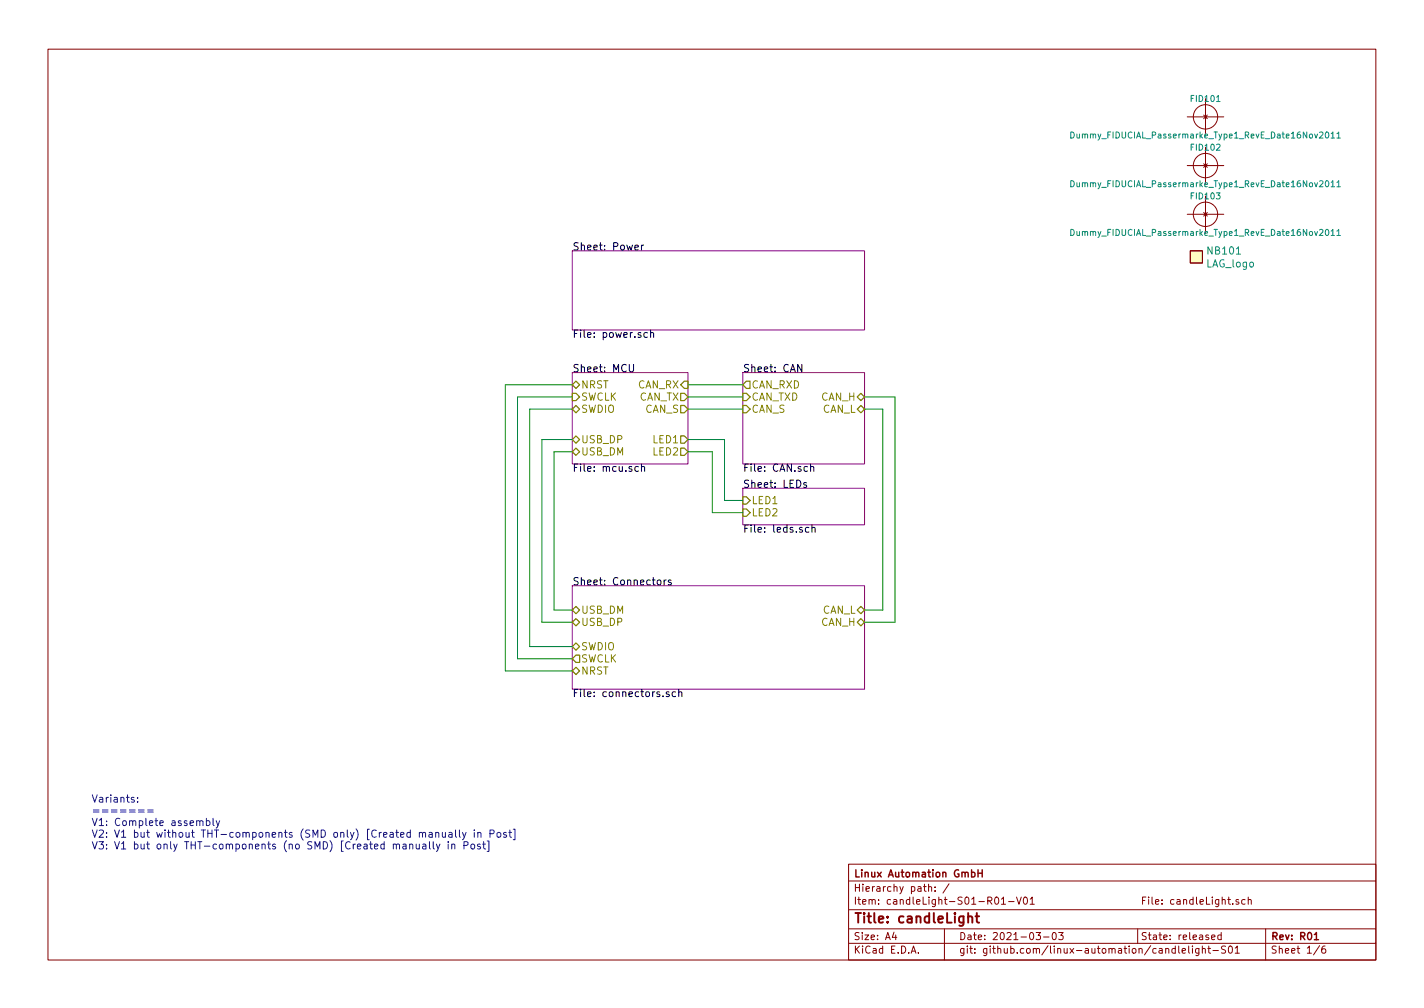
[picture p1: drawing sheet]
<svg xmlns="http://www.w3.org/2000/svg" width="297mm" height="210mm" viewBox="0 0 297 210" stroke-linecap="round" stroke-linejoin="round" font-family="sans-serif">
<g fill="none" stroke="#840000" stroke-width=".21">
<path d="M10 10.3h277v189.9h-277zM247.6 34.5h7.7M247.6 24.4h7.7M251.1 34.2l.7 .7M251.1 24l.7 .8M251.5 34.5h.1M251.5 24.4h.1M251.5 20.6v7.6M251.5 30.7v7.6M251.8 34.2l-.7 .7M251.8 24l-.7 .8M247.6 44.7h7.7"/>
<path d="M248.3 52.3h2.5v2.6h-2.5zM251.1 44.3l.7 .8M251.5 44.7h.1M251.5 40.9v7.6M251.8 44.3l-.7 .8M177 180.3h110v19.9h-110zM177 196.8h110M177 193.7h110M177 189.8h110M177 183.8h110M186.5 194.4l-.4 1.1h1M186.8 195v1"/>
<path d="M190.1 198.8l.5-1.5 .5 1.5M190.2 198.4h.7M191.6 198.7v.1M193.7 185.1l.2-.2 .4 .1v.9M195 185.8v.1M195 185v.1M197 193.7v6.5M198 184.3l-1.3 2M207.7 187.2l.1-.1a.8 .8 0 0 1 .5 .8 .8 .8 0 0 1-.5 .7 1 1 0 0 1-.1-1.4zM208.9 187.5l.4-.4v1.5M208.9 188.6h.9M210.4 188.1h1.1"/>
<path d="M212 187.1l.5 1.5 .5-1.5M213.7 187.2l.1-.1a.8 .8 0 0 1 .5 .8 .8 .8 0 0 1-.5 .7 1 1 0 0 1-.1-1.4zM214.9 187.5l.4-.4v1.5M214.9 188.6h.8M216.1 194.5h.9l-.4 .6 .4 .1v.7l-.2 .1-.7-.1M217.7 195.4h1.1M219.6 194.7l.4-.2a.86 .86 0 0 1-.2 1.5l-.2-.1-.1-.5zM220.8 194.5h1l-.5 .6 .4 .1v.7l-.2 .1-.7-.1M237.3 193.7v3M245.2 197.9l-.5-.1-.3 .3 .1 .6 .2 .1 .5-.1M245.2 197.3v1.5M245.9 197.3v1.3l.2 .2"/>
<path d="M246.6 198.3l.7-.1-.1-.3-.4-.1-.2 .2 .1 .7h.5M248 197.3v1.3l.2 .2M248.7 197.3v.2M248.7 197.8v1M250.1 197.8v1.3l-.3 .2h-.3M250.1 197.9l-.4-.1-.3 .3 .1 .6 .2 .1 .4-.1M250.8 198l.2-.2 .4 .1v.9M250.8 197.3v1.5M251.9 197.8h.6M252.1 197.3v1.3l.4 .2M252.7 195.5l.7-.1v-.3l-.4-.1-.3 .2 .1 .7h.6M253 198.3h1.2"/>
<path d="M254.7 195.1l-.4-.1-.3 .3 .1 .6 .2 .1 .4-.1M254.7 194.5v1.5M255.7 197.4l-.6-.1-.3 .3 .1 .3 .6 .3 .2 .2-.1 .3-.2 .1-.6-.1M256.4 197.5l.3-.2a.86 .86 0 0 1-.1 1.5l-.2-.1-.2-.4zM257.7 197.8l.4-.5v1.5M257.7 198.8h.8M258.4 187.7l-.4-.1-.2 .2 .1 .3 .5 .1v.3h-.6M259.7 187.7l-.4-.1-.3 .3 .1 .6 .2 .1 .4-.1M260.4 187.8l.2-.2 .3 .1 .1 .9M260.4 187.1v1.5M264 193.7v6.5M275.3 197.3l-1.3 1.9"/>
<path d="M276.4 197.3l-.4 .1a1.11 1.11 0 0 0-.2 1.3l.5 .1 .2-.1 .1-.5-.3-.3-.5 .1-.1 .2"/>
<circle cx="251.5" cy="24.4" r="2.54"/>
<circle cx="251.5" cy="34.5" r="2.54"/>
<circle cx="251.5" cy="44.7" r="2.54"/>
</g>
<path d="M202.7 182l.4-.1 .3 .3-.1 .6-.2 .1-.4-.1M204 181.4v1.5M204 182.1h.9M204.9 181.4v1.5M274.2 194.9l.4-.4v1.5M274.2 196h.8" fill="none" stroke="#840000" stroke-width=".3"/>
<path d="M202 191.3l.1-.1a.5 .5 0 0 1 .7 .2v1.1M203.5 191.1h.7M203.8 190.4v1.8l.4 .3" fill="none" stroke="#840000" stroke-width=".41"/>
<path d="M119.4 52.3h60.9v16.5h-60.9zM119.4 77.7h24.1v19.1h-24.1zM154.9 77.7h25.4v19.1h-25.4zM154.9 101.8h25.4v7.7h-25.4zM119.4 122.2h60.9v21.6h-60.9z" fill="none" stroke="#840084" stroke-width=".21"/>
<g fill="none" stroke="#000" stroke-width=".21">
<path d="M132.4 51.6l.8-.1-.1-.3-.4-.1-.3 .2 .1 .8h.6M133.8 51.1v1M134.2 51.1l-.4 .3M131.3 76v1.2l.3 .3h.4l.2-.3v-1.2M135.1 69.4h-.5l-.3 .2 .2 .7h.6M135.7 69.5l.2-.1h.4v1M135.7 68.9v1.5M167.3 76v1.5l-.9-1.5v1.5M133.2 97.4l-.5-.1-.3 .3 .2 .6h.6M133.8 97.4l.2-.1 .4 .1 .1 .9M133.8 96.8v1.5M169.1 97.4l.2-.1 .4 .1v.9"/>
<path d="M169.1 96.8v1.5M168.2 100.7h-.4l-.2 .2 .1 .2 .5 .1v.4h-.6M168.7 110.1l-.4-.1-.3 .3 .1 .6h.6M169.4 110.1l.2-.1 .4 .1v.9M169.4 109.5v1.5M137.2 121.1l.2-.1 .4 .1 .1 .6-.2 .2-.3 .1-.2-.2zM138.5 121v1M139 121l-.5 .3M140 121.1l-.4-.1-.2 .2 .1 .2 .5 .2v.3h-.6M139.5 144.4l-.3-.1-.2 .2v.2l.5 .2v.3h-.5M140.9 144.4l-.4-.1-.3 .3 .1 .6h.6M141.6 144.4l.2-.1 .4 .1v.9"/>
<path d="M141.6 143.8v1.5"/>
</g>
<g fill="none" stroke="#848400" stroke-width=".25">
<path d="M119.4 80.3l.7-.8 .8 .8-.8 .7zM119.4 82h.7l.8 .8-.8 .8h-.7zM119.4 85.3l.7-.7 .8 .7-.8 .8zM119.4 91.7l.7-.8 .8 .8-.8 .8zM119.4 94.2l.7-.7 .8 .7-.8 .8zM142 82h.7l.8 .8-.8 .8h-.7zM142 93.5h.7l.8 .7-.8 .8h-.7zM142 90.9h.7l.8 .8-.8 .8h-.7zM142 84.6h.7l.8 .7-.8 .8h-.7zM142 80.3l.7-.8h.8v1.5h-.8zM154.9 82h.8l.8 .8-.8 .8h-.8zM154.9 80.3l.8-.8h.8v1.5h-.8z"/>
<path d="M154.9 84.6h.8l.8 .7-.8 .8h-.8zM178.8 82.8l.8-.8 .7 .8-.7 .8zM178.8 85.3l.8-.7 .7 .7-.7 .8zM154.9 106.2h.8l.8 .7-.8 .8h-.8zM154.9 103.6h.8l.8 .8-.8 .8h-.8zM119.4 127.2l.7-.7 .8 .7-.8 .8zM119.4 129.8l.7-.8 .8 .8-.8 .8zM119.4 134.9l.7-.8 .8 .8-.8 .7zM119.4 139.9l.7-.7 .8 .7-.8 .8zM120.1 136.6h.8v1.6h-.8l-.7-.8zM178.8 127.2l.8-.7 .7 .7-.7 .8zM178.8 129.8l.8-.8 .7 .8-.7 .8z"/>
</g>
<path d="M248.3 52.3h2.5v2.6h-2.5z" fill="#ffffc2" stroke="#ffffc2" stroke-width=".21"/>
<g fill="none" stroke="#008484" stroke-width=".21">
<path d="M223.4 37.7a.64 .64 0 0 1 .7 .6 .64 .64 0 0 1-.7 .7zM223.4 27.5a.64 .64 0 0 1 .7 .7 .64 .64 0 0 1-.7 .6zM276.6 37.8l.2-.1a.67 .67 0 0 1 .4 .6 .67 .67 0 0 1-.4 .7l-.3-.5zM276.6 27.7l.2-.2a.67 .67 0 0 1 .4 .7 .67 .67 0 0 1-.4 .6l-.3-.5zM277.7 38l.3-.3v1.3M277.7 27.9l.3-.4v1.3M277.7 39h.7M277.7 28.8h.7M278.9 38l.3-.3v1.3M278.9 27.9l.3-.4v1.3M278.9 39h.7M278.9 28.8h.7"/>
<path d="M223.4 47.8a.64 .64 0 0 1 .7 .7 .64 .64 0 0 1-.7 .6zM276.6 48l.2-.2a.67 .67 0 0 1 .4 .7 .67 .67 0 0 1-.4 .6l-.3-.5zM277.7 48.2l.3-.4v1.3M277.7 49.1h.7M278.9 48.2l.3-.4v1.3M278.9 49.1h.7"/>
</g>
<path d="M119.4 80.3h-14v59.6h14M119.4 82.8h-11.5v54.6h11.5M119.4 85.3h-8.9v49.6h8.9M119.4 94.2h-3.8v33h3.8M119.4 91.7h-6.4v38.1h6.4M143.5 94.2h5.1v12.7h6.3M143.5 80.3h11.4M143.5 82.8h11.4M143.5 85.3h11.4M143.5 91.7h7.6v12.7h3.8M180.3 82.8h6.4v47h-6.4M180.3 85.3h3.8v41.9h-3.8" fill="none" stroke="#008400" stroke-width=".21"/>
<g fill="none" stroke="#0000c2" stroke-width=".21">
<path d="M28 166.4l-.4-.1-.2 .2 .1 .2 .5 .2v.4h-.6M28.7 167.2v.1M28.7 166.4v.1M28.9 169h1.2M28.9 169.4h1.2M30.8 169h1.2M30.8 169.4h1.2M41.7 171.4l.2-.2 .4 .1v.9M43.1 171.3l.4-.1 .3 .3-.2 .6h-.5M43.1 170.7v1.5M44.4 170.7v1.3l.3 .2M45.1 171.2l.4 1"/>
<path d="M45.8 171.2l-.5 1.4-.2 .1M86.8 176.1v.8a.37 .37 0 0 0 .3 .2 .37 .37 0 0 0 .4-.2M87.5 176.1v1M88.2 176.1h.6v1M88.8 176.4l-.5 .1-.2 .2 .2 .4 .5-.1M89.6 175.6v1.3l.2 .2M90.4 175.6v1.3l.2 .2M90.9 173.8l.2-.2 .4 .1v.9M90.9 173.6v1M91 176.1l.4 1M91.8 176.1l-.5 1.3-.3 .2M92.3 173.6v1h.4l.2-.1"/>
<path d="M92.9 173.6v1M93.5 175.6v.1M93.5 176.1v1M93.6 173.7h.6l.1 .9M94.2 176.2l.2-.1h.4l.1 1M94.2 176.1v1M94.3 174l-.5 .1a.3 .3 0 0 0-.2 .3 .3 .3 0 0 0 .2 .2h.5M95 173.1v1.3l.2 .2M95.8 173.1v1.3l.2 .2M96.5 173.6l.4 1M96.8 176.3h.7l.1-.2v-.4l-.8-.1v1.5M97.2 173.6l-.5 1.4-.2 .2"/>
<path d="M98.3 176.2l.2-.1 .4 .1 .1 .6-.1 .2-.4 .1-.2-.2zM98.9 173.1v.1M98.9 173.6v1M99.7 173.8l.2-.2 .4 .1v.9M99.7 173.6v1M100.2 176.1h-.4l-.2 .2 .1 .2 .5 .2v.3h-.6M100.7 176.1h.6M100.9 175.6v1.3l.4 .2M101.6 175.4h.4v2.2h-.4M102.2 173.9l.7-.1 .2-.2-.1-.4-.8-.1v1.5M103.7 173.8l.3-.2 .4 .2 .1 .5-.2 .3h-.3l-.3-.1zM105.6 173.7l-.3-.1-.3 .2 .1 .3 .5 .1v.4h-.6"/>
<path d="M106.1 173.6h.6M106.3 173.1v1.3l.4 .2M107.1 173h.3v2.2h-.3"/>
</g>
<text font-size="2.8" fill="#840000" x="178" y="192.6">Title: candleLight</text>
<g font-size="2.1">
<text x="119.4" y="52.2">Sheet: Power</text>
<text x="119.4" y="70.5">File: power.sch</text>
<text x="119.4" y="77.6">Sheet: MCU</text>
<text x="154.9" y="77.6">Sheet: CAN</text>
<text x="119.4" y="98.4">File: mcu.sch</text>
<text x="154.9" y="98.4">File: CAN.sch</text>
<text x="154.9" y="101.7">Sheet: LEDs</text>
<text x="154.9" y="111.1">File: leds.sch</text>
<text x="119.4" y="122.1">Sheet: Connectors</text>
<text x="119.4" y="145.4">File: connectors.sch</text>
</g>
<g font-size="2.1" fill="#008484">
<text x="252" y="53.1">NB101</text>
<text x="251.6" y="55.8">LAG_logo</text>
</g>
<g font-size="2.1" fill="#848400">
<text x="121.2" y="81">NRST</text>
<text x="121.2" y="83.6">SWCLK</text>
<text x="133" y="81">CAN_RX</text>
<text x="133.2" y="83.6">CAN_TX</text>
<text x="156.7" y="83.6">CAN_TXD</text>
<text x="156.7" y="81">CAN_RXD</text>
<text x="171.2" y="83.6">CAN_H</text>
<text x="121.2" y="86.1">SWDIO</text>
<text x="134.5" y="86.1">CAN_S</text>
<text x="156.7" y="86.1">CAN_S</text>
<text x="171.5" y="86.1">CAN_L</text>
<text x="121.2" y="92.5">USB_DP</text>
<text x="121.2" y="95">USB_DM</text>
<text x="136.3" y="95">LED2</text>
<text x="136.3" y="92.5">LED1</text>
<text x="156.7" y="107.7">LED2</text>
<text x="156.7" y="105.2">LED1</text>
<text x="121.2" y="128">USB_DM</text>
<text x="121.2" y="130.6">USB_DP</text>
<text x="171.2" y="130.6">CAN_H</text>
<text x="171.5" y="128">CAN_L</text>
<text x="121.2" y="135.6">SWDIO</text>
<text x="121.2" y="138.2">SWCLK</text>
<text x="121.2" y="140.7">NRST</text>
</g>
<g font-size="2.1" fill="#0000c2">
<text x="19" y="167.4">Variants:</text>
<text x="19" y="169.8">=======</text>
<text x="19" y="172.3">V1: Complete assembly</text>
<text x="19" y="174.7">V2: V1 but without THT-components (SMD only) [Created manually in Post]</text>
<text x="19" y="177.2">V3: V1 but only THT-components (no SMD) [Created manually in Post]</text>
</g>
<g font-size="2.1" fill="#840000">
<text x="178" y="186">Hierarchy path: /</text>
<text x="178" y="183">Linux Automation GmbH</text>
<text x="178" y="188.7">Item: candleLight-S01-R01-V01</text>
<text x="237.9" y="188.7">File: candleLight.sch</text>
<text x="178" y="196.1">Size: A4</text>
<text x="200" y="196.1">Date: 2021-03-03</text>
<text x="237.9" y="196.1">State: released</text>
<text x="265" y="196.1">Rev: R01</text>
<text x="178" y="198.9">KiCad E.D.A.</text>
<text x="200" y="198.9">git: github.com/linux-automation/candlelight-S01</text>
<text x="265" y="198.9">Sheet 1/6</text>
</g>
<g font-size="1.8" fill="#008484">
<text x="248.6" y="21.3">FID101</text>
<text x="224.8" y="28.9">Dummy_FIDUCIAL_Passermarke_Type1_RevE_Date16Nov2011</text>
<text x="248.6" y="31.4">FID102</text>
<text x="224.8" y="39">Dummy_FIDUCIAL_Passermarke_Type1_RevE_Date16Nov2011</text>
<text x="248.6" y="41.6">FID103</text>
<text x="224.8" y="49.2">Dummy_FIDUCIAL_Passermarke_Type1_RevE_Date16Nov2011</text>
</g>
</svg>
